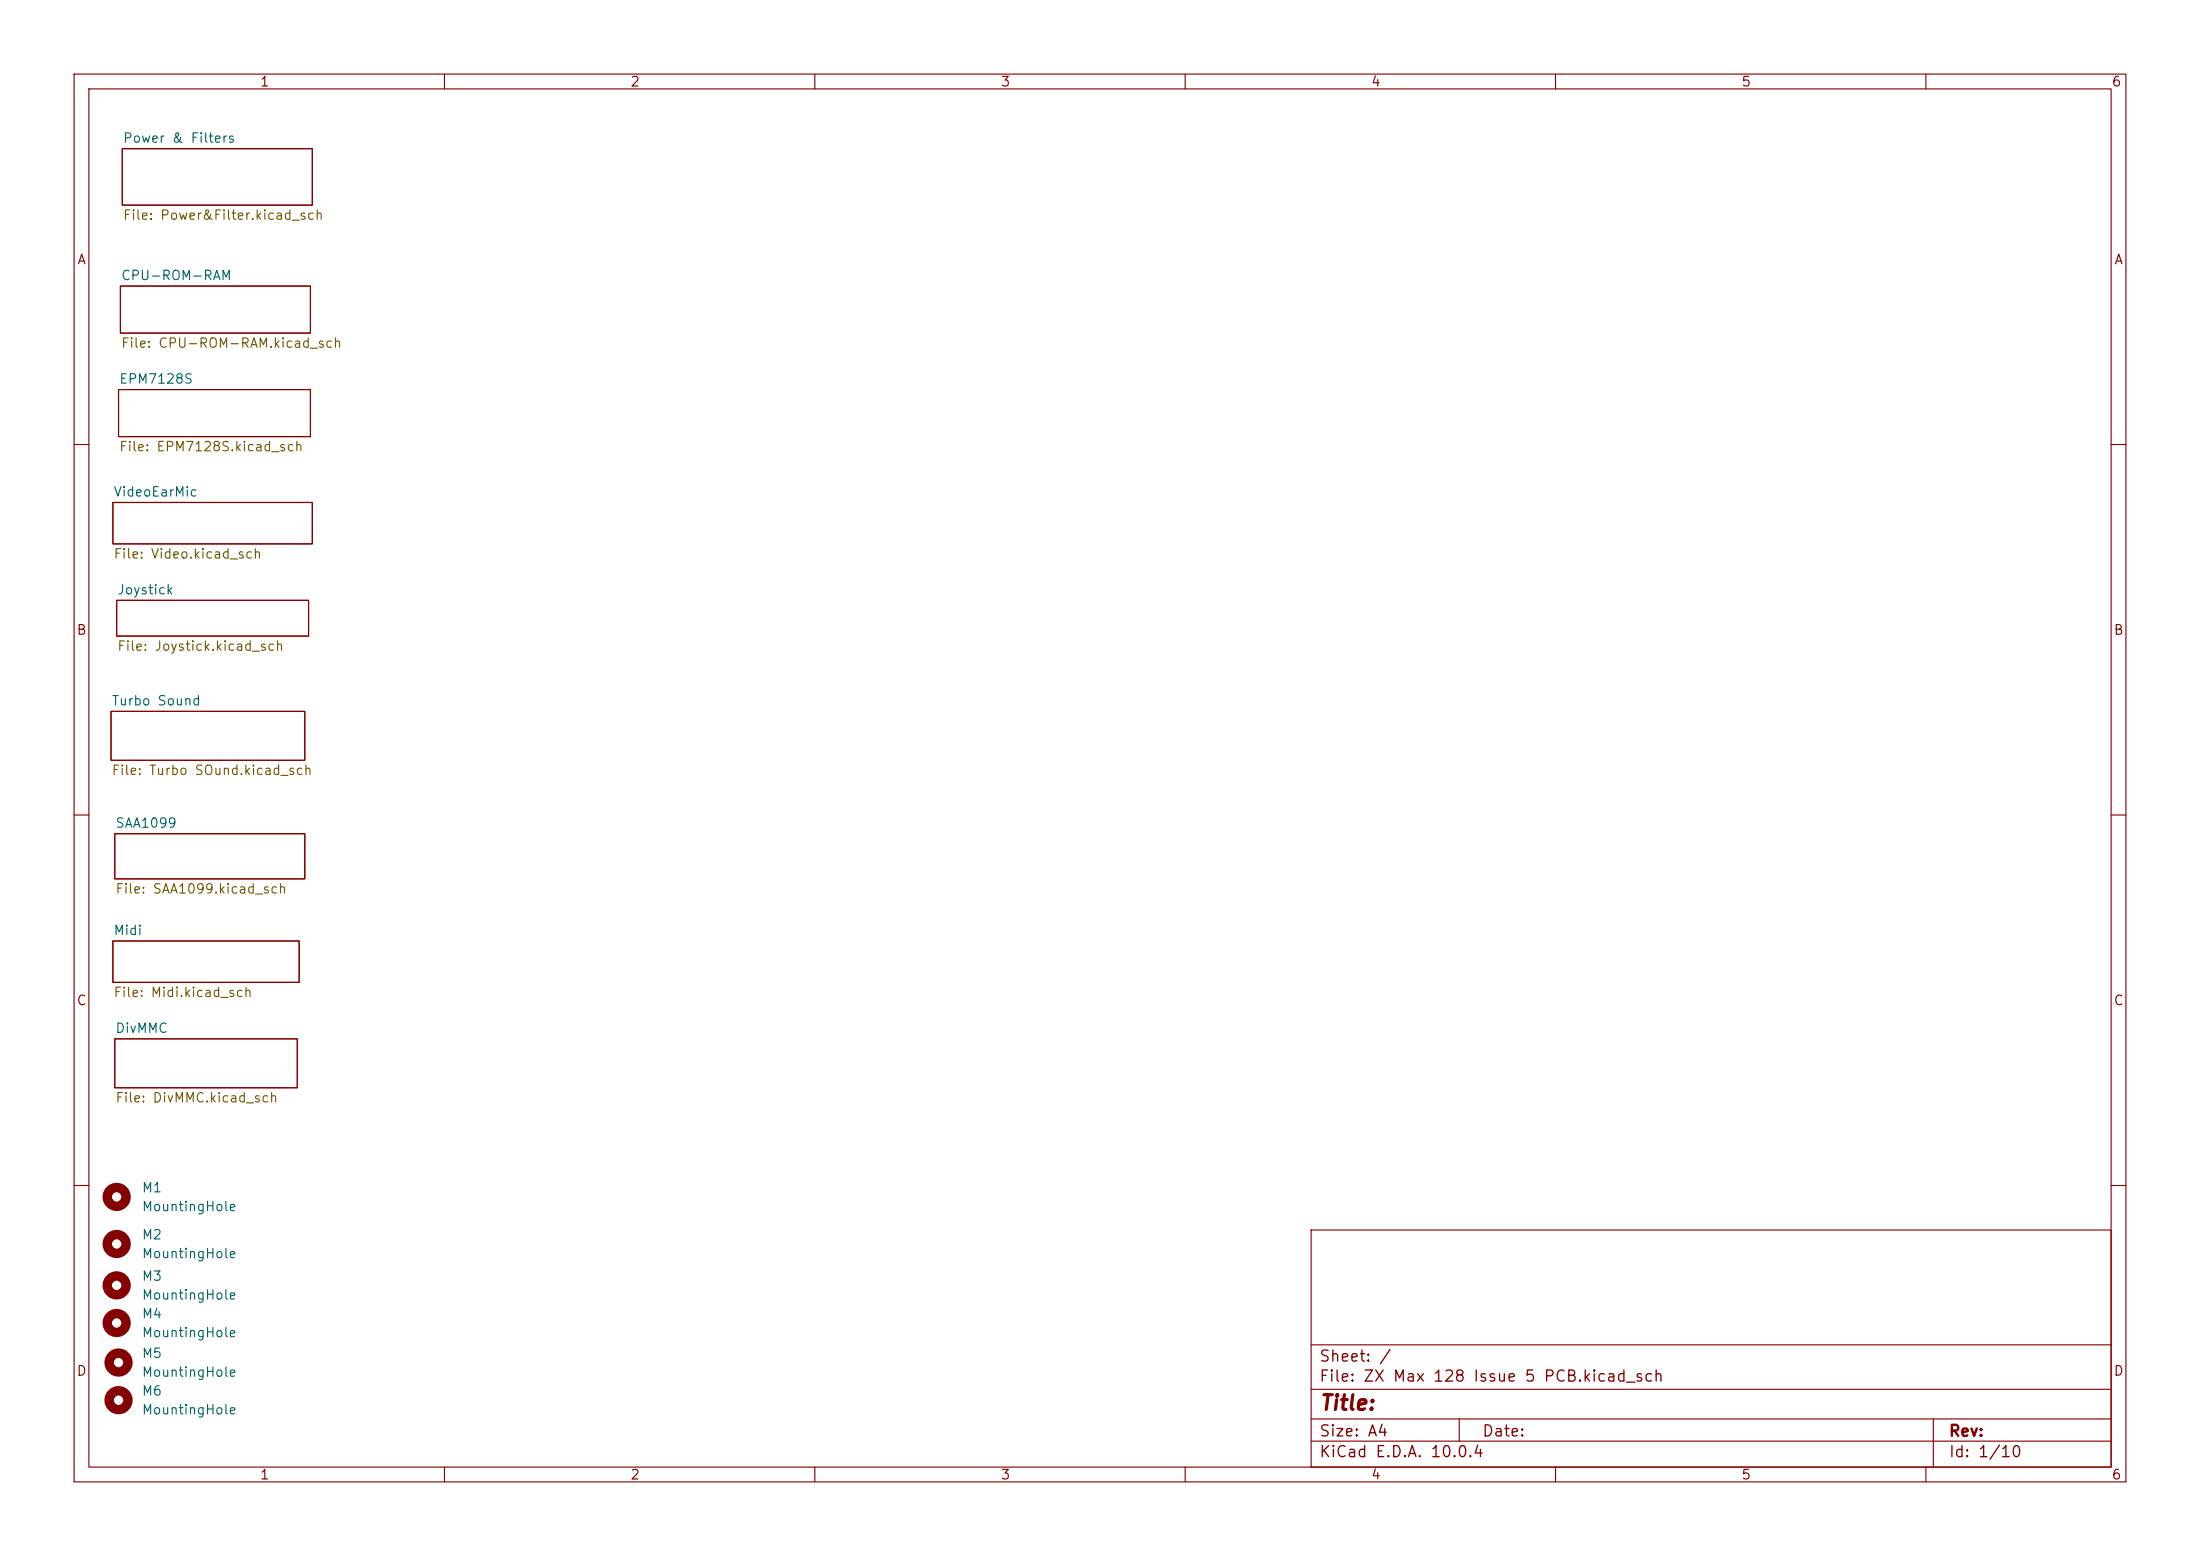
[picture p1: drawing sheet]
<svg xmlns="http://www.w3.org/2000/svg" width="297mm" height="210mm" viewBox="0 0 297 210" stroke-linecap="round" stroke-linejoin="round" font-family="sans-serif">
<g fill="none" stroke="#840000" stroke-width=".15">
<path d="M10 10h277v190h-277zM12 12h273v186h-273zM60 10v2M110 10v2M160 10v2M210 10v2M260 10v2M16.3 38.6h25.6v6.4h-25.6zM16.5 20.1h25.7v7.6h-25.7zM16 52.6h25.9v6.3h-25.9zM10 60h2M15.2 67.8h27v5.6h-27z"/>
<path d="M285 60h2M15 96h26.1v6.6h-26.1zM15.7 81h26v4.9h-26zM10 110h2M15.5 112.5h25.6v6.1h-25.6zM285 110h2M15.2 127h25.2v5.6h-25.2zM15.5 140.2h24.6v6.6h-24.6zM10 160h2M177 166h108v32h-108zM285 160h2M60 198v2"/>
<path d="M110 198v2M160 198v2M177 194.5h108M177 191.5h108M177 187.5h108M177 181.5h108M197 191.5v3M210 198v2M260 198v2M261 191.5v6.5"/>
</g>
<g fill="none" stroke="#840000" stroke-width="1.3">
<circle cx="15.7" cy="167.9" r="1.27"/>
<circle cx="15.7" cy="161.5" r="1.27"/>
<circle cx="15.7" cy="173.5" r="1.27"/>
<circle cx="15.7" cy="178.6" r="1.27"/>
<circle cx="16" cy="189" r="1.27"/>
<circle cx="16" cy="183.9" r="1.27"/>
</g>
<text font-size="2" fill="#840000" x="178" y="190.8">Title:</text>
<g font-size="1.5" fill="#840000">
<text x="178" y="184.2">Sheet: /</text>
<text x="178" y="186.9">File: ZX Max 128 Issue 5 PCB.kicad_sch</text>
<text x="178" y="197.1">KiCad E.D.A. 10.0.4</text>
<text x="178" y="194.3">Size: A4</text>
<text x="200" y="194.3">Date:</text>
<text x="263" y="194.3">Rev:</text>
<text x="263" y="197.1">Id: 1/10</text>
</g>
<g font-size="1.3" fill="#840000">
<text x="35" y="12">1</text>
<text x="85" y="12">2</text>
<text x="135" y="12">3</text>
<text x="185" y="12">4</text>
<text x="235" y="12">5</text>
<text x="285" y="12">6</text>
<text x="10.3" y="36">A</text>
<text x="285.3" y="36">A</text>
<text x="10.3" y="86">B</text>
<text x="285.3" y="86">B</text>
<text x="10.3" y="136">C</text>
<text x="285.3" y="136">C</text>
<text x="10.3" y="186">D</text>
<text x="285.3" y="186">D</text>
<text x="35" y="200">1</text>
<text x="85" y="200">2</text>
<text x="135" y="200">3</text>
<text x="185" y="200">4</text>
<text x="235" y="200">5</text>
<text x="285" y="200">6</text>
</g>
<g font-size="1.3" fill="#006464">
<text x="16.5" y="19.6">Power &amp; Filters</text>
<text x="16.3" y="38.1">CPU-ROM-RAM</text>
<text x="16" y="52.1">EPM7128S</text>
<text x="15.2" y="67.3">VideoEarMic</text>
<text x="15.7" y="80.5">Joystick</text>
<text x="15" y="95.5">Turbo Sound</text>
<text x="15.5" y="112">SAA1099</text>
<text x="15.2" y="126.5">Midi</text>
<text x="15.5" y="139.7">DivMMC</text>
<text x="19.1" y="161.2">M1</text>
<text x="19.1" y="167.6">M2</text>
<text x="19.1" y="163.8">MountingHole</text>
<text x="19.1" y="173.2">M3</text>
<text x="19.1" y="170.1">MountingHole</text>
<text x="19.1" y="178.3">M4</text>
<text x="19.1" y="175.7">MountingHole</text>
<text x="19.1" y="183.6">M5</text>
<text x="19.1" y="180.8">MountingHole</text>
<text x="19.1" y="188.7">M6</text>
<text x="19.1" y="186.1">MountingHole</text>
<text x="19.1" y="191.2">MountingHole</text>
</g>
<g font-size="1.3" fill="#725600">
<text x="16.5" y="30">File: Power&amp;Filter.kicad_sch</text>
<text x="16.3" y="47.3">File: CPU-ROM-RAM.kicad_sch</text>
<text x="16" y="61.2">File: EPM7128S.kicad_sch</text>
<text x="15.2" y="75.7">File: Video.kicad_sch</text>
<text x="15.7" y="88.2">File: Joystick.kicad_sch</text>
<text x="15" y="104.9">File: Turbo SOund.kicad_sch</text>
<text x="15.5" y="120.9">File: SAA1099.kicad_sch</text>
<text x="15.2" y="134.9">File: Midi.kicad_sch</text>
<text x="15.5" y="149.1">File: DivMMC.kicad_sch</text>
</g>
</svg>
